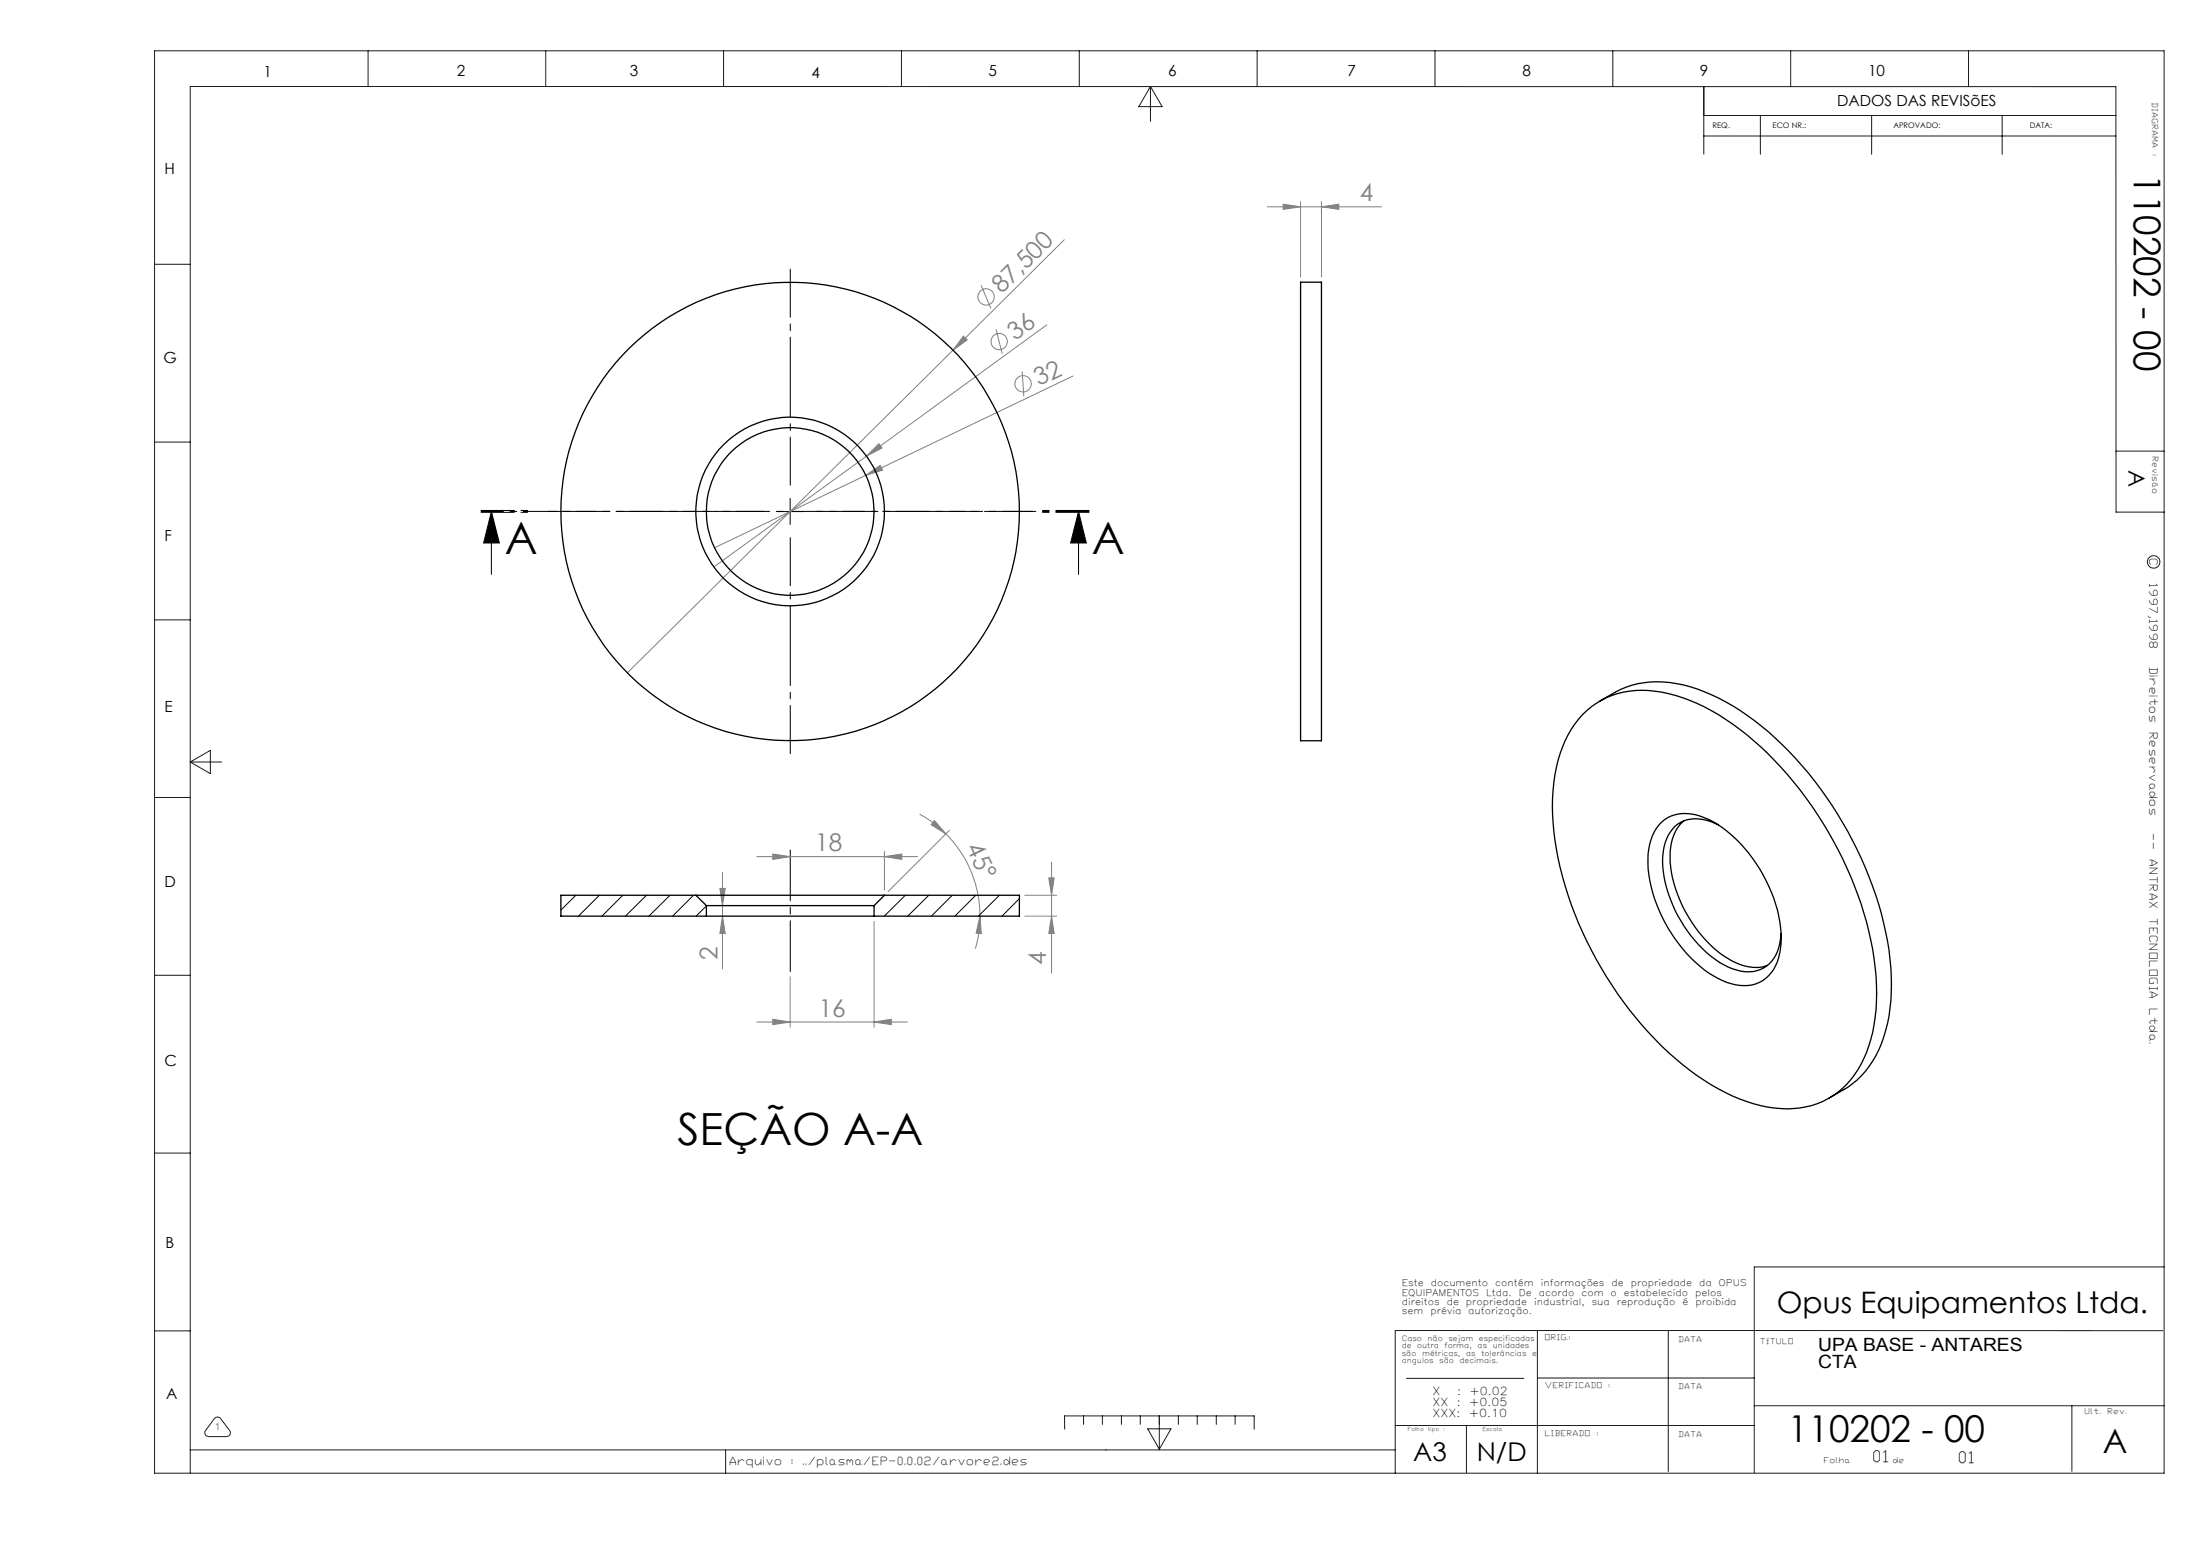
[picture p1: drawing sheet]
<svg xmlns="http://www.w3.org/2000/svg" width="420mm" height="297mm" viewBox="0 0 420 297" stroke-linecap="round" stroke-linejoin="round" font-family="sans-serif">
<g fill="none" stroke="#808080" stroke-width=".19">
<path d="M241.8 39.5h21.8M244.9 39l3.3 .5-3.3 .5zM248.2 38.5v14.4M252.2 39.5l3.3-.5v1zM252.2 38.5v14.4M187.2 54.5l1.9 4.4M203.1 45.8l-21.2 21M181.9 66.8l-62.2 61.6M183.8 64.2l.8 .7-2.7 1.9zM190.1 62.9l1.1 4.6M195.1 70.9l.3 4.7M199.7 62l-34.4 25.1"/>
<path d="M204.7 71.8l-39.5 18.9M165.2 90.7l2.8-1.9 .4 .9zM165.2 90.7l-28.9 13.9M165.3 87.1l-29.1 21.1M167.7 84.7l.6 .8-3 1.6zM175.5 155.4a20.4 20.4 0 0 1 5 3.8M178.3 156.6l2.2 2.6-2.8-1.8zM180.5 159.2a22.1 22.1 0 0 1 6.5 15.7M181.2 158.5l-11.7 11.7M137.4 169.6h1l-.5 3.3zM137.9 174.9l.5 3.3h-1zM137.9 166.5v18.4"/>
<path d="M144.4 163.5h30.7M147.5 163l3.3 .5-3.3 .5zM166.8 175.9v20.2M168.8 163.5l3.3-.5v1zM168.8 162.5v7.4M187 174.9l.3 3.3-1-.1zM187 174.9a22.4 22.4 0 0 1-.9 6.2M195.5 174.9h6.1M195.5 170.9h6.1M200.1 167.6h1.1l-.5 3.3zM200.7 174.9l.5 3.3h-1.1zM200.7 164.5v21.2"/>
<path d="M144.4 195.1h28.7M147.5 194.6l3.3 .5-3.3 .5zM150.8 186.4v9.7M166.8 195.1l3.3-.5v1z"/>
<circle cx="188.2" cy="56.7" r="1.56"/>
<circle cx="190.7" cy="65.2" r="1.55"/>
<circle cx="195.2" cy="73.2" r="1.57"/>
</g>
<path d="M93.8 97.6l1.5 6h-3zM93.8 97.6v12M148.3 97.6h5M150.8 95.1v5M205.8 97.6l1.5 6h-3zM205.8 97.6v12" fill="none" stroke="#000" stroke-width=".19"/>
<g fill="none" stroke="#191924" stroke-width=".19">
<path d="M29.5 9.7h383.5v271.5h-383.5zM70.2 9.7v6.8M104.1 9.7v6.8M138.1 9.7v6.8M172 9.7v6.8M206 9.7v6.8M219.5 16.5v6.7M219.5 16.5l2.3 3.9h-4.5zM239.9 9.7v6.8M273.8 9.7v6.8M307.8 9.7v6.8M325.1 16.5v12.9"/>
<path d="M341.7 9.7v6.8M375.6 9.7v6.8M325.1 22h78.7M325.1 26h78.7M335.9 22v7.5M357.2 22v7.5M382.1 22v7.5M29.5 50.4h6.8M29.5 84.4h6.8M403.8 86.1h9.2M413 97.8h-9.2v-81.3h-367.5v264.6M29.5 118.3h6.8"/>
<path d="M29.5 152.2h6.8M36.3 145.4h6M36.3 145.4l3.8-2.2v4.5zM29.5 186.2h6.8M29.5 220.1h6.8M29.5 254h6.8M293.4 254v27.2M318.3 254v26.9M412.7 254h-146.5v27.2M413 241.8h-78.2v39.3M36.3 276.8h229.9M40.9 270.8a.74 .74 0 0 1 1.2 0l1.7 2.2a.72 .72 0 0 1 .1 .8 .72 .72 0 0 1-.6 .4h-3.5a.73 .73 0 0 1-.6-1.2z"/>
<path d="M138.5 276.8v4.4M203.2 272.8l-.1-2.5h36.2v2.5M206.8 270.3v1.6M210.4 270.3v1.6M214 270.3v1.6M217.6 270.3v1.6M219 272.7h4.4l-2.2 3.9zM221.2 270.3v6.4M224.9 270.3v1.6M228.5 270.3v1.6M232.1 270.3v1.6M235.7 270.3v1.6"/>
<path d="M266.2 272.1h68.6M268.4 263.1h22.4M279.8 272.1v9M293.4 263h41.4M334.8 268.3h78.2M395.4 268.3v12.5"/>
<circle cx="411" cy="107.2" r="1.19"/>
</g>
<path d="M150.8 185.4v-23.2" fill="none" stroke="#000" stroke-width=".19" stroke-dasharray="15.2 1.3 1.3 1.3" stroke-dashoffset="5.5"/>
<path d="M145.8 97.6h-41.3M150.8 92.6v-41.2M155.8 97.6h41.2M150.8 102.6v41.3" fill="none" stroke="#000" stroke-width=".19" stroke-dasharray="15.2 1.3 1.3 1.3" stroke-dashoffset="6"/>
<path d="M91.8 97.4h10M91.8 97.8h10M207.8 97.6h-116M207.8 97.4h-10M207.8 97.8h-10" fill="none" stroke="#000" stroke-width=".19" stroke-dasharray="6.3 1.3 1.3 1.3"/>
<path d="M205.8 97.6l1.5 6h-3zM93.8 97.6l1.5 6h-3z" fill="#000"/>
<g fill="#808080">
<path d="M165.2 90.7l2.8-1.9 .4 .9z"/>
<path d="M167.7 84.7l.6 .8-3 1.6z"/>
<path d="M183.8 64.2l.8 .7-2.7 1.9z"/>
<path d="M187 174.9l.3 3.3-1-.1zM178.3 156.6l2.2 2.6-2.8-1.8z"/>
<path d="M252.2 39.5l3.3-.5v1zM244.9 39l3.3 .5-3.3 .5z"/>
<path d="M147.5 194.6l3.3 .5-3.3 .5zM166.8 195.1l3.3-.5v1zM147.5 163l3.3 .5-3.3 .5zM168.8 163.5l3.3-.5v1z"/>
<path d="M137.4 169.6h1l-.5 3.3zM137.9 174.9l.5 3.3h-1z"/>
<path d="M200.7 174.9l.5 3.3h-1.1zM200.1 167.6h1.1l-.5 3.3z"/>
</g>
<g fill="none" stroke="#000" stroke-width=".25">
<path d="M248.2 53.9h4v87.5h-4zM302 136.4a16.1 16.1 0 0 1 15.1-4.3 36.6 36.6 0 0 1 16.2 8.1 71.4 71.4 0 0 1 24.3 42.8 34.2 34.2 0 0 1-1.9 19 15.7 15.7 0 0 1-17.2 9.5 34.1 34.1 0 0 1-16.1-7.2 71 71 0 0 1-23.7-35.2 46.2 46.2 0 0 1-1.7-22.7 20.9 20.9 0 0 1 5-10zM305.3 133.8a19.7 19.7 0 0 1 8.5-3.5 24.3 24.3 0 0 1 14.1 2.9 55.2 55.2 0 0 1 18.4 15.8 70.1 70.1 0 0 1 14.3 34.1 32.6 32.6 0 0 1-2.6 18.4 16.3 16.3 0 0 1-6.1 6.5l-2.9 1.6M317.1 156.9a7.3 7.3 0 0 1 8.1-.8 23.5 23.5 0 0 1 10.6 9.7 24.3 24.3 0 0 1 4 15.2 7.6 7.6 0 0 1-4.7 6.8 9.8 9.8 0 0 1-8.1-1.5 28 28 0 0 1-12.5-21.4 10.4 10.4 0 0 1 2.6-8zM321.3 156.7a8.6 8.6 0 0 0-2.6 6.8 24.9 24.9 0 0 0 10.9 19.4 8.8 8.8 0 0 0 7.7 1.4M327.9 157.4a7.6 7.6 0 0 0-7.8-.1 8.6 8.6 0 0 0-2.8 7.1 25.1 25.1 0 0 0 10.9 19.3 8.7 8.7 0 0 0 7.6 1.4 6.6 6.6 0 0 0 4-5.9l.1-1M132.8 170.9h36M132.8 170.9h-25.8v4h27.8M132.8 170.9l2 2M134.8 172.9h32M134.8 174.9h32M134.8 172.9v2"/>
<path d="M166.8 172.9v2M168.8 170.9l-2 2M168.8 170.9h25.7v4h-27.7"/>
<circle cx="150.8" cy="97.6" r="18"/>
<circle cx="150.8" cy="97.6" r="43.7"/>
<circle cx="150.8" cy="97.6" r="16"/>
</g>
<g fill="none" stroke="#000" stroke-width=".19">
<path d="M109.9 170.9l-2.9 2.8M114.4 170.9l-4 4M118.9 170.9l-4 4M123.4 170.9l-4.1 4M127.8 170.9l-4 4M132.3 170.9l-4 4M134.8 172.9l-2 2M172.8 170.9l-4.1 4M177.2 170.9l-4 4M181.7 170.9l-4 4M186.2 170.9l-4 4M190.7 170.9l-4 4"/>
<path d="M194.5 171.5l-3.3 3.4"/>
</g>
<g font-size="8.5">
<text x="96.3" y="105.7">A</text>
<text x="208.4" y="105.7">A</text>
<text x="129.3" y="218.6">SEÇÃO A-A</text>
</g>
<g font-size="7.1">
<text x="407.2" y="33.2" transform="rotate(90 407.2 33.2)">110202 - 00</text>
<text x="341.2" y="275.3">110202 - 00</text>
</g>
<text font-size="6.3" x="401.3" y="277.4">A</text>
<text font-size="5.6" x="339.1" y="250.7">Opus Equipamentos Ltda.</text>
<g font-size="4.9">
<text x="269.7" y="278.9">A3</text>
<text x="281.8" y="278.9">N/D</text>
</g>
<g font-size="4.7" fill="#808080">
<text x="259.5" y="38.4">4</text>
<text x="191.2" y="56.2" transform="rotate(-45 191.2 56.2)">87,500</text>
<text x="193.7" y="65.1" transform="rotate(-36 193.7 65.1)">36</text>
<text x="198.2" y="73.7" transform="rotate(-26 198.2 73.7)">32</text>
<text x="184.3" y="161.7" transform="rotate(65 184.3 161.7)">45°</text>
<text x="155.6" y="162.5">18</text>
<text x="136.9" y="183.3" transform="rotate(-90 136.9 183.3)">2</text>
<text x="199.7" y="184.1" transform="rotate(-90 199.7 184.1)">4</text>
<text x="156.2" y="194">16</text>
</g>
<text font-size="4.4" x="406.2" y="89.7" transform="rotate(90 406.2 89.7)">A</text>
<g font-size="3.5">
<text x="346.9" y="257.8">UPA BASE - ANTARES</text>
<text x="346.9" y="261.1">CTA</text>
</g>
<g font-size="3">
<text x="357.6" y="279.1">01</text>
<text x="373.9" y="279.2">01</text>
</g>
<g font-size="2.9">
<text x="50.3" y="14.7">1</text>
<text x="87.2" y="14.6">2</text>
<text x="120.2" y="14.6">3</text>
<text x="154.8" y="15">4</text>
<text x="188.7" y="14.6">5</text>
<text x="222.9" y="14.6">6</text>
<text x="257.1" y="14.6">7</text>
<text x="290.5" y="14.6">8</text>
<text x="324.4" y="14.6">9</text>
<text x="356.5" y="14.4">10</text>
<text x="350.6" y="20.3">DADOS DAS REVISõES</text>
<text x="31.4" y="33.1">H</text>
<text x="31.2" y="69.4">G</text>
<text x="31.4" y="103.3">F</text>
<text x="31.4" y="135.8">E</text>
<text x="31.4" y="169.4">D</text>
<text x="31.4" y="203.4">C</text>
<text x="31.6" y="238.2">B</text>
<text x="31.7" y="267">A</text>
</g>
<g font-size="2.1">
<text x="410.2" y="106.7" transform="rotate(90 410.2 106.7)">C</text>
<text x="410.2" y="111.6" transform="rotate(90 410.2 111.6)">1997,1998</text>
<text x="410.2" y="127.5" transform="rotate(90 410.2 127.5)">Direitos</text>
<text x="410.2" y="139.9" transform="rotate(90 410.2 139.9)">Reservados</text>
<text x="410.2" y="159.3" transform="rotate(90 410.2 159.3)">--</text>
<text x="410.2" y="164.1" transform="rotate(90 410.2 164.1)">ANTRAX</text>
<text x="410.2" y="175.4" transform="rotate(90 410.2 175.4)">TECNOLOGIA</text>
<text x="410.2" y="192.7" transform="rotate(90 410.2 192.7)">Ltda.</text>
<text x="273.3" y="266.3">X</text>
<text x="273.3" y="268.4">XX</text>
<text x="278" y="268.4">:</text>
<text x="278.1" y="266.3">:</text>
<text x="280.3" y="268.4">+0.05</text>
<text x="280.4" y="266.3">+0.02</text>
<text x="273.3" y="270.5">XXX:</text>
<text x="280.3" y="270.5">+0.10</text>
<text x="139.3" y="279.7">Arquivo</text>
<text x="151.2" y="279.7">:</text>
<text x="153.3" y="279.7">../plasma/EP-0.0.02/arvore2.des</text>
</g>
<g font-size="1.8">
<text x="267.5" y="245.6">Este</text>
<text x="273" y="245.6">documento</text>
<text x="285.3" y="245.6">contém</text>
<text x="294" y="245.6">informações</text>
<text x="307.5" y="245.6">de</text>
<text x="311.2" y="245.6">propriedade</text>
<text x="324.2" y="245.6">da</text>
<text x="328" y="245.6">OPUS</text>
<text x="267.5" y="247.3">EQUIPAMENTOS</text>
<text x="267.5" y="249.1">direitos</text>
<text x="267.5" y="250.8">sem</text>
<text x="273" y="250.8">prévia</text>
<text x="276.1" y="249.1">de</text>
<text x="279.7" y="249.1">propriedade</text>
<text x="280.2" y="250.8">autorização.</text>
<text x="283.6" y="247.3">Ltda.</text>
<text x="289.8" y="247.3">De</text>
<text x="292.7" y="249.1">industrial,</text>
<text x="293.6" y="247.3">acordo</text>
<text x="301.8" y="247.3">com</text>
<text x="303.7" y="249.1">sua</text>
<text x="307.4" y="247.3">o</text>
<text x="308.5" y="249.1">reprodução</text>
<text x="309.9" y="247.3">estabelecido</text>
<text x="321" y="249.1">é</text>
<text x="323.5" y="247.3">pelos</text>
<text x="323.5" y="249.1">proibida</text>
</g>
<text font-size="1.7" x="40.9" y="273">1</text>
<g font-size="1.5">
<text x="410.7" y="19.7" transform="rotate(90 410.7 19.7)">DIAGRAMA</text>
<text x="326.8" y="24.4">REQ.</text>
<text x="338.3" y="24.4">ECO NR.:</text>
<text x="361.3" y="24.4">APROVADO:</text>
<text x="387.3" y="24.4">DATA:</text>
<text x="410.7" y="29.6" transform="rotate(90 410.7 29.6)">:</text>
<text x="410.7" y="87.3" transform="rotate(90 410.7 87.3)">Revisão</text>
<text x="294.9" y="255.8">ORIG.:</text>
<text x="320.4" y="256.1">DATA</text>
<text x="336" y="256.6">TÍTULO</text>
<text x="294.9" y="265">VERIFICADO</text>
<text x="307.1" y="265">:</text>
<text x="320.4" y="265.2">DATA</text>
<text x="397.9" y="270">Ult.</text>
<text x="402.3" y="270">Rev.</text>
<text x="294.9" y="274">LIBERADO</text>
<text x="304.8" y="274">:</text>
<text x="320.4" y="274.2">DATA</text>
<text x="348.2" y="279.2">Folha</text>
<text x="361.3" y="279.2">de</text>
</g>
<g font-size="1.4">
<text x="267.5" y="256">Caso</text>
<text x="267.5" y="257.4">de</text>
<text x="270.4" y="257.4">outra</text>
<text x="272.4" y="256">não</text>
<text x="275.7" y="257.4">forma,</text>
<text x="276.4" y="256">sejam</text>
<text x="282" y="257.4">as</text>
<text x="282.2" y="256">especificadas</text>
<text x="284.9" y="257.4">unidades</text>
<text x="267.5" y="258.8">são</text>
<text x="267.5" y="260.2">angulos</text>
<text x="271.4" y="258.8">métricas,</text>
<text x="274.7" y="260.2">são</text>
<text x="278.5" y="260.2">decimais.</text>
<text x="279.8" y="258.8">as</text>
<text x="282.7" y="258.8">tolerâncias</text>
<text x="292.4" y="258.8">e</text>
</g>
<g font-size="1">
<text x="268.6" y="273.1">Folha</text>
<text x="272.5" y="273.1">tipo</text>
<text x="275.4" y="273.1">:</text>
<text x="282.9" y="273.1">Escala</text>
</g>
</svg>
